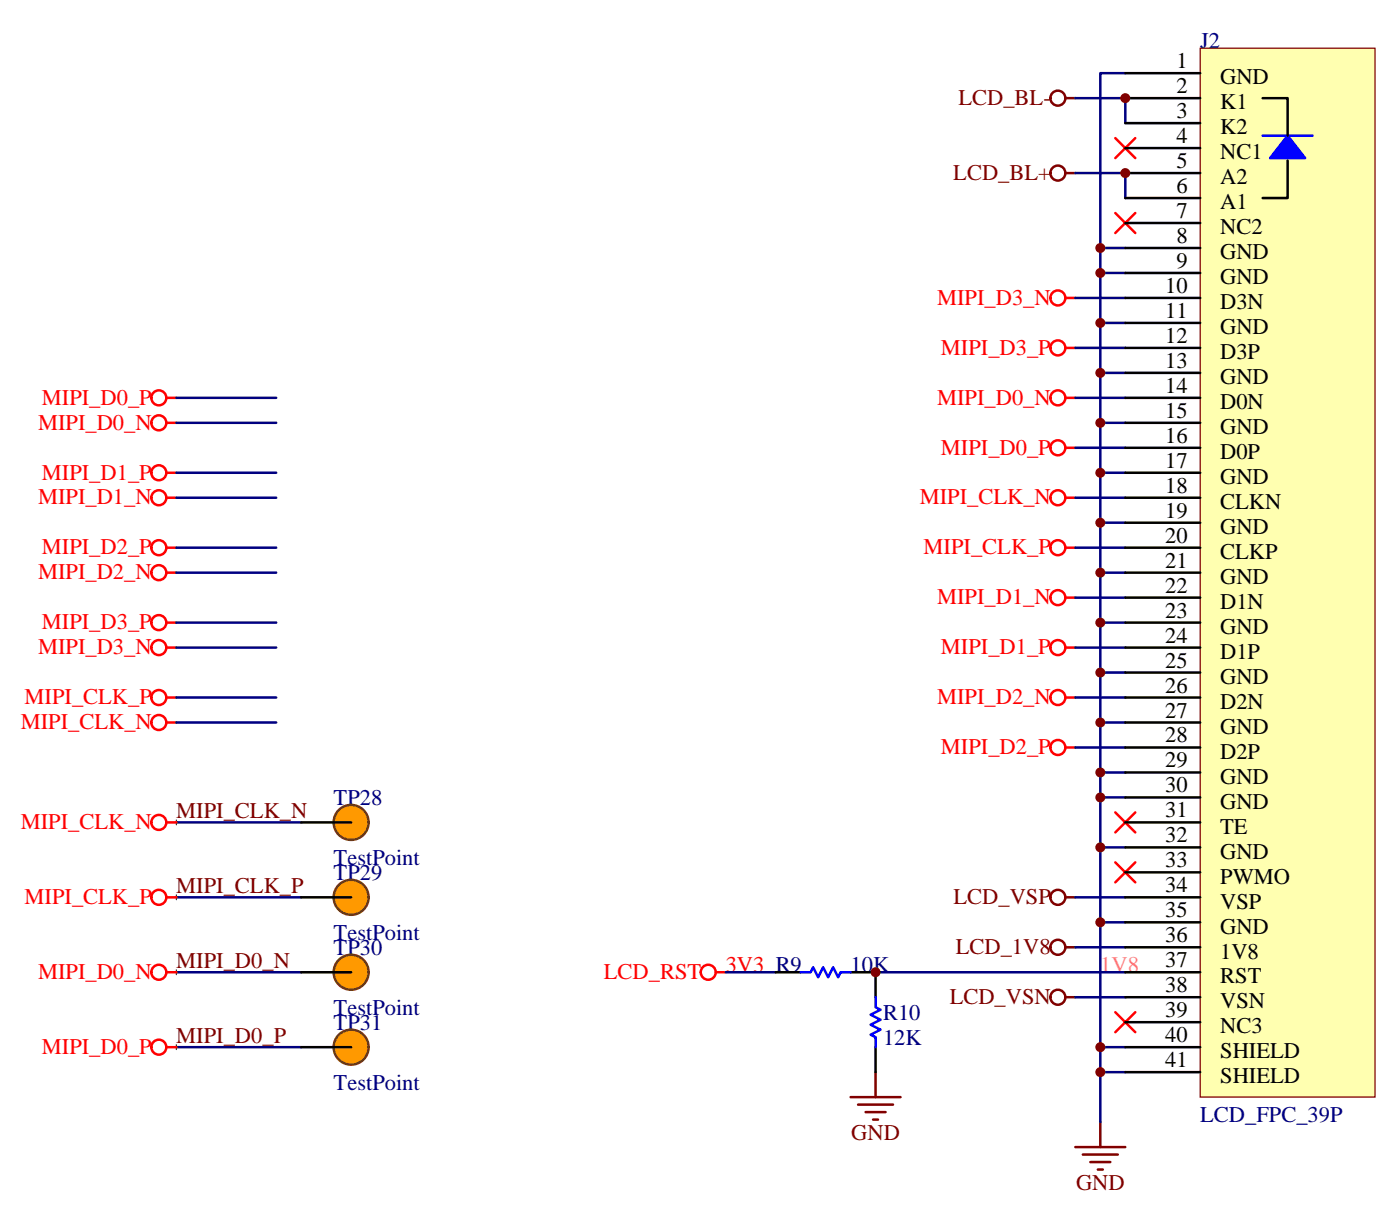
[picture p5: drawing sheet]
<svg xmlns="http://www.w3.org/2000/svg" width="198mm" height="172mm" viewBox="0 0 198 172" stroke-linecap="round" stroke-linejoin="round" font-family="sans-serif">
<g fill="none" stroke="#f00" stroke-width=".35">
<path d="M157.6 19.5l2.8 2.8M160.4 19.5l-2.8 2.8M157.6 30.1l2.8 2.8M160.4 30.1l-2.8 2.8M23.5 56.2h1.4M23.5 59.7h1.4M148.4 49.1a1.06 1.06 0 0 1 1.5-.9 1.06 1.06 0 0 1 .2 1.7 1.06 1.06 0 0 1-1.7-.4v-.4M150.5 56.2h1.4M150.5 42.1h1.4M150.5 49.1h1.4M21.4 77.4a1.06 1.06 0 0 1 1.5-1 1.06 1.06 0 0 1 .2 1.8 1.06 1.06 0 0 1-1.7-.5v-.3M23.5 70.3h1.4"/>
<path d="M23.5 77.4h1.4M23.5 66.8h1.4M148.4 77.4a1.06 1.06 0 0 1 1.5-1 1.06 1.06 0 0 1 .2 1.8 1.06 1.06 0 0 1-1.7-.5v-.3M150.5 70.3h1.4M150.5 77.4h1.4M150.5 63.3h1.4M21.4 80.9a1.06 1.06 0 0 1 1.5-1 1.06 1.06 0 0 1 .2 1.8 1.06 1.06 0 0 1-1.7-.5v-.3M23.5 98.5h1.4M23.5 91.5h1.4M23.5 80.9h1.4M23.5 87.9h1.4M150.5 98.5h1.4"/>
<path d="M150.5 84.4h1.4M150.5 91.5h1.4M23.5 102.1h1.4M23.5 116.2h1.4M150.5 105.6h1.4M157.6 114.8l2.8 2.8M160.4 114.8l-2.8 2.8M23.5 137.3h1.4M23.5 126.8h1.4M101.1 137.3h1.4M157.6 121.8l2.8 2.8M160.4 121.8l-2.8 2.8"/>
<path d="M21.4 147.9a1.06 1.06 0 0 1 1.5-.9 1.06 1.06 0 0 1 .2 1.7 1.06 1.06 0 0 1-1.7-.4v-.4M23.5 147.9h1.4M157.6 143l2.8 2.8M160.4 143l-2.8 2.8"/>
<circle cx="22.4" cy="59.7" r="1.06"/>
<circle cx="22.4" cy="56.2" r="1.06"/>
<circle cx="149.4" cy="42.1" r="1.06"/>
<circle cx="149.4" cy="56.2" r="1.06"/>
<circle cx="22.4" cy="66.8" r="1.06"/>
<circle cx="22.4" cy="70.3" r="1.06"/>
<circle cx="149.4" cy="63.3" r="1.06"/>
<circle cx="149.4" cy="70.3" r="1.06"/>
<circle cx="22.4" cy="98.5" r="1.06"/>
<circle cx="22.4" cy="91.5" r="1.06"/>
<circle cx="22.4" cy="87.9" r="1.06"/>
<circle cx="149.4" cy="84.4" r="1.06"/>
<circle cx="149.4" cy="98.5" r="1.06"/>
<circle cx="149.4" cy="91.5" r="1.06"/>
<circle cx="22.4" cy="102.1" r="1.06"/>
<circle cx="22.4" cy="116.2" r="1.06"/>
<circle cx="149.4" cy="105.6" r="1.06"/>
<circle cx="22.4" cy="137.3" r="1.06"/>
<circle cx="22.4" cy="126.8" r="1.06"/>
<circle cx="100" cy="137.3" r="1.06"/>
</g>
<g fill="none" stroke="#800000" stroke-width=".35">
<path d="M148.4 13.9a1.06 1.06 0 0 1 1.5-1 1.06 1.06 0 0 1 .2 1.8 1.06 1.06 0 0 1-1.7-.5v-.3M150.5 13.9h1.4M150.5 24.4h1.4M150.5 126.8h1.4M150.5 133.8h1.4M120.2 155h7M121.2 156h5M122.3 157.1h2.8M123.3 158.2h.7M123.7 151.4v3.6M150.5 140.9h1.4M155.4 158.5v3.5"/>
<path d="M151.9 162h7.1M153 163.1h4.9M154 164.1h2.8M155.1 165.2h.7"/>
<circle cx="149.4" cy="24.4" r="1.06"/>
<circle cx="149.4" cy="133.8" r="1.06"/>
<circle cx="149.4" cy="126.8" r="1.06"/>
<circle cx="149.4" cy="140.9" r="1.06"/>
</g>
<path d="M24.6 116.2h.7M24.9 115.8v.7M24.6 126.8h.7M24.6 137.3h.7M24.9 126.4v.7M24.9 137v.7M24.6 147.9h.7M24.9 147.6v.7" fill="none" stroke="#000" stroke-width=".14"/>
<g fill="none" stroke="#000080" stroke-width=".35">
<path d="M151.9 13.9h7.1v3.5M159 10.3h-3.6v24.7M151.9 24.4h7.1v3.6M155.4 38.6h3.6M159 35h-3.6v10.6M24.9 56.2h14.1M24.9 59.7h14.1M151.9 56.2h7.1M151.9 49.1h7.1M151.9 42.1h7.1M155.4 59.7h3.6M155.4 52.7h3.6"/>
<path d="M159 45.6h-3.6v112.9M24.9 77.4h14.1M24.9 70.3h14.1M24.9 66.8h14.1M151.9 77.4h7.1M151.9 70.3h7.1M151.9 63.3h7.1M155.4 73.8h3.6M155.4 66.8h3.6M24.9 98.5h14.1M24.9 91.5h14.1M24.9 87.9h14.1"/>
<path d="M24.9 80.9h14.1M151.9 98.5h7.1M151.9 91.5h7.1M151.9 84.4h7.1M155.4 95h3.6M155.4 87.9h3.6M155.4 80.9h3.6M24.9 102.1h14.1M24.9 116.2h17.6M151.9 105.6h7.1M155.4 119.7h3.6M155.4 112.6h3.6"/>
<path d="M155.4 109.1h3.6M155.4 102.1h3.6M24.9 126.8h17.6M24.9 137.3h17.6M102.5 137.3h7.1M123.7 137.3h35.3M151.9 126.8h7.1M151.9 133.8h7.1M155.4 130.3h3.6M24.9 147.9h17.6M151.9 140.9h7.1M155.4 151.4h3.6"/>
<path d="M155.4 147.9h3.6"/>
</g>
<path d="M109.6 137.3h3.5M120.2 137.3h3.5v3.6M123.7 147.9v3.5" fill="none" stroke="#000" stroke-width=".35"/>
<path d="M113.1 137.3h1.4l.4-.7 .7 1.4 .7-1.4 .7 1.4 .7-1.4 .7 1.4 .3-.7h1.5M123.7 140.9v1.4l.7 .3-1.4 .7 1.4 .7-1.4 .7 1.4 .8-1.4 .7 .7 .3v1.4" fill="none" stroke="#00f" stroke-width=".35"/>
<path d="M169.5 6.8h24.7v148.2h-24.7z" fill="#ffffb0" stroke="#800000" stroke-width=".18"/>
<g fill="none" stroke="#000" stroke-width=".35">
<path d="M159 10.3h10.5M159 13.9h10.5M159 17.4h10.5M178.4 13.9h3.5v5.3M159 20.9h10.5M159 24.4h10.5M159 28h10.5M159 31.5h10.5M159 35h10.5M159 38.6h10.5M181.9 22.7v5.3h-3.5M159 42.1h10.5"/>
<path d="M159 45.6h10.5M159 49.1h10.5M159 52.7h10.5M159 56.2h10.5M159 59.7h10.5M159 63.3h10.5M159 66.8h10.5M159 70.3h10.5M159 73.8h10.5M159 77.4h10.5M159 80.9h10.5M159 84.4h10.5"/>
<path d="M159 87.9h10.5M159 91.5h10.5M159 95h10.5M159 98.5h10.5M159 102.1h10.5M159 105.6h10.5M159 109.1h10.5M159 112.6h10.5M159 116.2h10.5M159 119.7h10.5M159 123.2h10.5M159 126.8h10.5"/>
<path d="M159 130.3h10.5M159 133.8h10.5M159 137.3h10.5M159 140.9h10.5M159 144.4h10.5M159 147.9h10.5M159 151.4h10.5"/>
</g>
<path d="M181.9 19.2l2.5 3.1h-5z" fill="#00f" stroke="#00f" stroke-width=".35"/>
<path d="M178.4 19.2h7" fill="none" stroke="#00f" stroke-width=".35"/>
<circle cx="49.6" cy="116.2" r="2.47" fill="#f90" stroke="#784005" stroke-width=".35"/>
<path d="M42.5 116.2h7.1" fill="none" stroke="#000" stroke-width=".35"/>
<circle cx="49.6" cy="126.8" r="2.47" fill="#f90" stroke="#784005" stroke-width=".35"/>
<path d="M42.5 126.8h7.1" fill="none" stroke="#000" stroke-width=".35"/>
<circle cx="49.6" cy="137.3" r="2.47" fill="#f90" stroke="#784005" stroke-width=".35"/>
<path d="M42.5 137.3h7.1" fill="none" stroke="#000" stroke-width=".35"/>
<circle cx="49.6" cy="147.9" r="2.47" fill="#f90" stroke="#784005" stroke-width=".35"/>
<path d="M42.5 147.9h7.1" fill="none" stroke="#000" stroke-width=".35"/>
<g fill="#800000">
<circle cx="123.7" cy="137.3" r=".71"/>
<circle cx="155.4" cy="151.4" r=".71"/>
<circle cx="155.4" cy="147.9" r=".71"/>
<circle cx="155.4" cy="130.3" r=".71"/>
<circle cx="155.4" cy="119.7" r=".71"/>
<circle cx="155.4" cy="112.6" r=".71"/>
<circle cx="155.4" cy="109.1" r=".71"/>
<circle cx="155.4" cy="102.1" r=".71"/>
<circle cx="155.4" cy="95" r=".71"/>
<circle cx="155.4" cy="87.9" r=".71"/>
<circle cx="155.4" cy="80.9" r=".71"/>
<circle cx="155.4" cy="73.8" r=".71"/>
<circle cx="155.4" cy="66.8" r=".71"/>
<circle cx="155.4" cy="59.7" r=".71"/>
<circle cx="155.4" cy="52.7" r=".71"/>
<circle cx="155.4" cy="45.6" r=".71"/>
<circle cx="155.4" cy="38.6" r=".71"/>
<circle cx="155.4" cy="35" r=".71"/>
<circle cx="159" cy="24.4" r=".71"/>
<circle cx="159" cy="13.9" r=".71"/>
</g>
<g font-size="3.2">
<text x="166.2" y="9.6">1</text>
<text x="172.4" y="11.9">GND</text>
<text x="166.2" y="13.2">2</text>
<text x="166.2" y="16.7">3</text>
<text x="172.4" y="15.5">K1</text>
<text x="166.2" y="20.2">4</text>
<text x="166.2" y="23.7">5</text>
<text x="172.4" y="19">K2</text>
<text x="172.4" y="22.5">NC1</text>
<text x="166.2" y="27.3">6</text>
<text x="172.4" y="26">A2</text>
<text x="172.4" y="29.6">A1</text>
<text x="166.2" y="30.8">7</text>
<text x="166.2" y="34.3">8</text>
<text x="172.4" y="33.1">NC2</text>
<text x="164.6" y="41.4">10</text>
<text x="166.2" y="37.9">9</text>
<text x="172.4" y="36.6">GND</text>
<text x="172.4" y="40.1">GND</text>
<text x="164.6" y="44.9">11</text>
<text x="172.4" y="43.7">D3N</text>
<text x="172.4" y="47.2">GND</text>
<text x="164.6" y="48.4">12</text>
<text x="164.6" y="52">13</text>
<text x="172.4" y="50.7">D3P</text>
<text x="164.6" y="55.5">14</text>
<text x="164.6" y="59">15</text>
<text x="172.4" y="54.3">GND</text>
<text x="172.4" y="57.8">D0N</text>
<text x="164.6" y="62.5">16</text>
<text x="172.4" y="61.3">GND</text>
<text x="172.4" y="64.8">D0P</text>
<text x="164.6" y="66.1">17</text>
<text x="164.6" y="69.6">18</text>
<text x="172.4" y="68.4">GND</text>
<text x="172.4" y="71.9">CLKN</text>
<text x="164.6" y="73.1">19</text>
<text x="164.6" y="76.7">20</text>
<text x="172.4" y="75.4">GND</text>
<text x="164.6" y="80.2">21</text>
<text x="164.6" y="83.7">22</text>
<text x="172.4" y="79">CLKP</text>
<text x="172.4" y="82.5">GND</text>
<text x="164.6" y="87.2">23</text>
<text x="172.4" y="86">D1N</text>
<text x="172.4" y="89.5">GND</text>
<text x="164.6" y="90.8">24</text>
<text x="164.6" y="94.3">25</text>
<text x="172.4" y="93.1">D1P</text>
<text x="164.6" y="97.8">26</text>
<text x="164.6" y="101.4">27</text>
<text x="172.4" y="96.6">GND</text>
<text x="172.4" y="100.1">D2N</text>
<text x="164.6" y="104.9">28</text>
<text x="172.4" y="103.6">GND</text>
<text x="172.4" y="107.2">D2P</text>
<text x="164.6" y="108.4">29</text>
<text x="164.6" y="111.9">30</text>
<text x="172.4" y="110.7">GND</text>
<text x="164.6" y="115.5">31</text>
<text x="164.6" y="119">32</text>
<text x="172.4" y="114.2">GND</text>
<text x="172.4" y="117.8">TE</text>
<text x="164.6" y="122.5">33</text>
<text x="172.4" y="121.3">GND</text>
<text x="172.4" y="124.8">PWMO</text>
<text x="164.6" y="126">34</text>
<text x="164.6" y="129.6">35</text>
<text x="172.4" y="128.3">VSP</text>
<text x="172.4" y="131.9">GND</text>
<text x="164.6" y="133.1">36</text>
<text x="164.6" y="136.6">37</text>
<text x="172.4" y="135.4">1V8</text>
<text x="164.6" y="140.2">38</text>
<text x="164.6" y="143.7">39</text>
<text x="172.4" y="138.9">RST</text>
<text x="172.4" y="142.5">VSN</text>
<text x="164.6" y="147.2">40</text>
<text x="172.4" y="146">NC3</text>
<text x="172.4" y="149.5">SHIELD</text>
<text x="164.6" y="150.7">41</text>
<text x="172.4" y="153">SHIELD</text>
</g>
<g font-size="3.2" fill="#000080">
<text x="169.5" y="6.8">J2</text>
<text x="47.1" y="113.7">TP28</text>
<text x="47.1" y="122.2">TestPoint</text>
<text x="47.1" y="124.3">TP29</text>
<text x="47.1" y="132.8">TestPoint</text>
<text x="47.1" y="134.9">TP30</text>
<text x="120.2" y="137.3">10K</text>
<text x="47.1" y="143.3">TestPoint</text>
<text x="47.1" y="145.5">TP31</text>
<text x="124.7" y="147.6">12K</text>
<text x="124.7" y="144">R10</text>
<text x="47.1" y="153.9">TestPoint</text>
<text x="169.5" y="158.5">LCD_FPC_39P</text>
</g>
<g font-size="3.2" fill="#800000">
<text x="135.4" y="14.8">LCD_BL-</text>
<text x="134.7" y="25.4">LCD_BL+</text>
<text x="24.9" y="115.5">MIPI_CLK_N</text>
<text x="24.9" y="126.1">MIPI_CLK_P</text>
<text x="134.7" y="127.7">LCD_VSP</text>
<text x="24.9" y="136.7">MIPI_D0_N</text>
<text x="135" y="134.8">LCD_1V8</text>
<text x="134.2" y="141.8">LCD_VSN</text>
<text x="24.9" y="147.3">MIPI_D0_P</text>
<text x="120.3" y="161">GND</text>
<text x="152" y="168.1">GND</text>
</g>
<g font-size="3.2" fill="#f00">
<text x="132.4" y="43">MIPI_D3_N</text>
<text x="132.9" y="50.1">MIPI_D3_P</text>
<text x="5.9" y="57.1">MIPI_D0_P</text>
<text x="132.4" y="57.1">MIPI_D0_N</text>
<text x="5.4" y="60.7">MIPI_D0_N</text>
<text x="132.9" y="64.2">MIPI_D0_P</text>
<text x="5.4" y="71.3">MIPI_D1_N</text>
<text x="5.9" y="67.7">MIPI_D1_P</text>
<text x="129.9" y="71.3">MIPI_CLK_N</text>
<text x="5.4" y="81.8">MIPI_D2_N</text>
<text x="5.9" y="78.3">MIPI_D2_P</text>
<text x="130.5" y="78.3">MIPI_CLK_P</text>
<text x="5.9" y="88.9">MIPI_D3_P</text>
<text x="132.4" y="85.4">MIPI_D1_N</text>
<text x="5.4" y="92.4">MIPI_D3_N</text>
<text x="132.9" y="92.4">MIPI_D1_P</text>
<text x="3.5" y="99.5">MIPI_CLK_P</text>
<text x="132.4" y="99.5">MIPI_D2_N</text>
<text x="2.9" y="103">MIPI_CLK_N</text>
<text x="132.9" y="106.5">MIPI_D2_P</text>
<text x="2.9" y="117.1">MIPI_CLK_N</text>
<text x="3.5" y="127.7">MIPI_CLK_P</text>
<text x="5.4" y="138.3">MIPI_D0_N</text>
<text x="85.3" y="138.3">LCD_RST</text>
<text x="5.9" y="148.9">MIPI_D0_P</text>
</g>
<text font-size="3.2" fill="#c00" x="102.5" y="137.3">3V3 R9</text>
<text font-size="3.2" fill="#f0f" x="155.4" y="137.3">1V8</text>
</svg>
